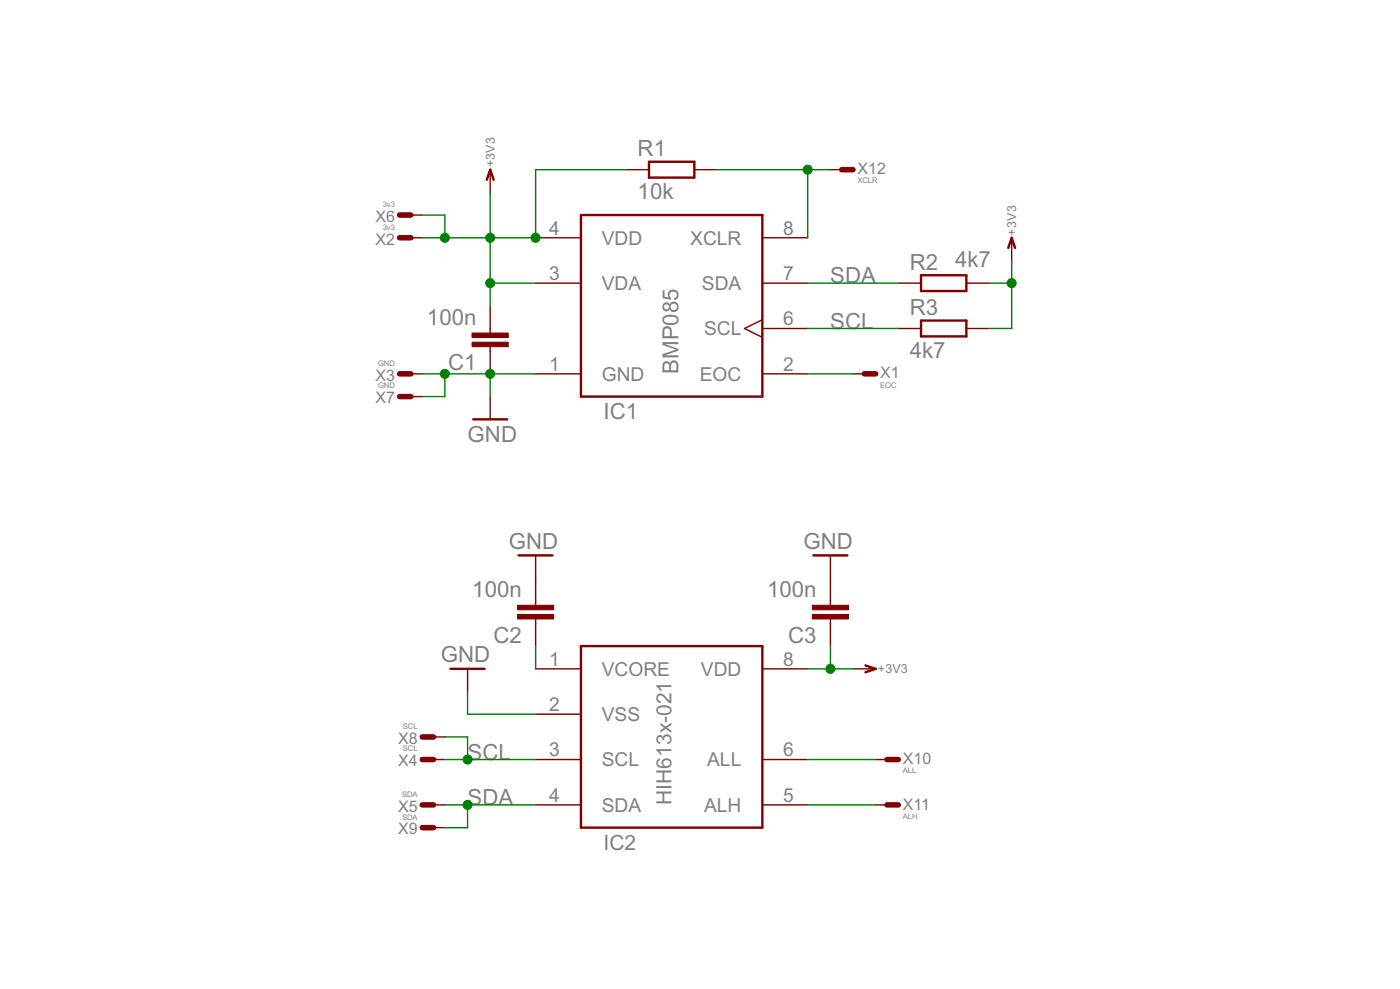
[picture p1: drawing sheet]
<?xml version="1.0" encoding="utf-8"?>
<!DOCTYPE eagle SYSTEM "eagle.dtd">
<eagle version="6.2">
<drawing>
<settings>
<setting alwaysvectorfont="no"/>
<setting verticaltext="up"/>
</settings>
<grid distance="0.1" unitdist="inch" unit="inch" style="lines" multiple="1" display="no" altdistance="0.01" altunitdist="inch" altunit="inch"/>
<schematic xreflabel="%F%N/%S.%C%R" xrefpart="/%S.%C%R">
<libraries>
<library name="Sensors">
<symbols>
<symbol name="BMP085">
<pin name="GND" x="-15.24" y="-7.62" length="middle" direction="in"/>
<pin name="VDA" x="-15.24" y="2.54" length="middle" direction="in"/>
<pin name="VDD" x="-15.24" y="7.62" length="middle" direction="in"/>
<pin name="XCLR" x="15.24" y="7.62" length="middle" direction="in" rot="R180"/>
<pin name="SDA" x="15.24" y="2.54" length="middle" rot="R180"/>
<pin name="SCL" x="15.24" y="-2.54" length="middle" direction="in" function="clk" rot="R180"/>
<pin name="EOC" x="15.24" y="-7.62" length="middle" direction="out" rot="R180"/>
<wire x1="-10.16" y1="10.16" x2="10.16" y2="10.16" width="0.254" layer="94"/>
<wire x1="10.16" y1="10.16" x2="10.16" y2="-10.16" width="0.254" layer="94"/>
<wire x1="10.16" y1="-10.16" x2="-10.16" y2="-10.16" width="0.254" layer="94"/>
<wire x1="-10.16" y1="-10.16" x2="-10.16" y2="10.16" width="0.254" layer="94"/>
<text x="-7.62" y="-12.7" size="1.778" layer="95">&gt;NAME</text>
<text x="0.762" y="-7.62" size="1.778" layer="96" rot="R90">&gt;VALUE</text>
</symbol>
<symbol name="HIH613X">
<pin name="VCORE" x="-15.24" y="7.62" length="middle"/>
<pin name="VSS" x="-15.24" y="2.54" length="middle"/>
<pin name="SCL" x="-15.24" y="-2.54" length="middle"/>
<pin name="SDA" x="-15.24" y="-7.62" length="middle"/>
<pin name="ALH" x="15.24" y="-7.62" length="middle" rot="R180"/>
<pin name="ALL" x="15.24" y="-2.54" length="middle" rot="R180"/>
<pin name="VDD" x="15.24" y="7.62" length="middle" rot="R180"/>
<wire x1="-10.16" y1="10.16" x2="10.16" y2="10.16" width="0.254" layer="94"/>
<wire x1="10.16" y1="10.16" x2="10.16" y2="-10.16" width="0.254" layer="94"/>
<wire x1="10.16" y1="-10.16" x2="-10.16" y2="-10.16" width="0.254" layer="94"/>
<wire x1="-10.16" y1="-10.16" x2="-10.16" y2="10.16" width="0.254" layer="94"/>
<text x="-7.62" y="-12.7" size="1.6764" layer="95">&gt;NAME</text>
<text x="0" y="-7.62" size="1.6764" layer="96" rot="R90">&gt;VALUE</text>
</symbol>
</symbols>
<devicesets>
<deviceset name="BMP085" prefix="IC">
<gates>
<gate name="G$1" symbol="BMP085" x="0" y="0"/>
</gates>
<devices>
<device name="" package="LCC8">
<connects>
<connect gate="G$1" pin="EOC" pad="2"/>
<connect gate="G$1" pin="GND" pad="1"/>
<connect gate="G$1" pin="SCL" pad="6"/>
<connect gate="G$1" pin="SDA" pad="7"/>
<connect gate="G$1" pin="VDA" pad="3"/>
<connect gate="G$1" pin="VDD" pad="4"/>
<connect gate="G$1" pin="XCLR" pad="8"/>
</connects>
<technologies>
<technology name=""/>
</technologies>
</device>
</devices>
</deviceset>
<deviceset name="HIH613X" prefix="IC" uservalue="yes">
<gates>
<gate name="G$1" symbol="HIH613X" x="0" y="0"/>
</gates>
<devices>
<device name="" package="SO8">
<connects>
<connect gate="G$1" pin="ALH" pad="5"/>
<connect gate="G$1" pin="ALL" pad="6"/>
<connect gate="G$1" pin="SCL" pad="3"/>
<connect gate="G$1" pin="SDA" pad="4"/>
<connect gate="G$1" pin="VCORE" pad="1"/>
<connect gate="G$1" pin="VDD" pad="8"/>
<connect gate="G$1" pin="VSS" pad="2"/>
</connects>
<technologies>
<technology name=""/>
</technologies>
</device>
</devices>
</deviceset>
</devicesets>
</library>
<library name="RCL">
<symbols>
<symbol name="C-EU">
<wire x1="0" y1="0" x2="0" y2="-0.508" width="0.1524" layer="94"/>
<wire x1="0" y1="-2.54" x2="0" y2="-2.032" width="0.1524" layer="94"/>
<text x="1.524" y="0.381" size="1.778" layer="95">&gt;NAME</text>
<text x="1.524" y="-4.699" size="1.778" layer="96">&gt;VALUE</text>
<rectangle x1="-2.032" y1="-2.032" x2="2.032" y2="-1.524" layer="94"/>
<rectangle x1="-2.032" y1="-1.016" x2="2.032" y2="-0.508" layer="94"/>
<pin name="1" x="0" y="2.54" visible="off" length="short" direction="pas" swaplevel="1" rot="R270"/>
<pin name="2" x="0" y="-5.08" visible="off" length="short" direction="pas" swaplevel="1" rot="R90"/>
</symbol>
<symbol name="R-EU">
<wire x1="-2.54" y1="-0.889" x2="2.54" y2="-0.889" width="0.254" layer="94"/>
<wire x1="2.54" y1="0.889" x2="-2.54" y2="0.889" width="0.254" layer="94"/>
<wire x1="2.54" y1="-0.889" x2="2.54" y2="0.889" width="0.254" layer="94"/>
<wire x1="-2.54" y1="-0.889" x2="-2.54" y2="0.889" width="0.254" layer="94"/>
<text x="-3.81" y="1.4986" size="1.778" layer="95">&gt;NAME</text>
<text x="-3.81" y="-3.302" size="1.778" layer="96">&gt;VALUE</text>
<pin name="2" x="5.08" y="0" visible="off" length="short" direction="pas" swaplevel="1" rot="R180"/>
<pin name="1" x="-5.08" y="0" visible="off" length="short" direction="pas" swaplevel="1"/>
</symbol>
</symbols>
<devicesets>
<deviceset name="C" prefix="C" uservalue="yes">
<gates>
<gate name="1" symbol="C-EU" x="0" y="0"/>
</gates>
<devices>
<device name="C0402" package="C0402">
<connects>
<connect gate="1" pin="1" pad="1"/>
<connect gate="1" pin="2" pad="2"/>
</connects>
<technologies>
<technology name=""/>
</technologies>
</device>
<device name="C0603" package="C0603">
<connects>
<connect gate="1" pin="1" pad="1"/>
<connect gate="1" pin="2" pad="2"/>
</connects>
<technologies>
<technology name=""/>
</technologies>
</device>
<device name="C0805" package="C0805">
<connects>
<connect gate="1" pin="1" pad="1"/>
<connect gate="1" pin="2" pad="2"/>
</connects>
<technologies>
<technology name=""/>
</technologies>
</device>
<device name="C1206" package="C1206">
<connects>
<connect gate="1" pin="1" pad="1"/>
<connect gate="1" pin="2" pad="2"/>
</connects>
<technologies>
<technology name=""/>
</technologies>
</device>
<device name="C1210" package="C1210">
<connects>
<connect gate="1" pin="1" pad="1"/>
<connect gate="1" pin="2" pad="2"/>
</connects>
<technologies>
<technology name=""/>
</technologies>
</device>
<device name="C1608" package="C1608">
<connects>
<connect gate="1" pin="1" pad="1"/>
<connect gate="1" pin="2" pad="2"/>
</connects>
<technologies>
<technology name=""/>
</technologies>
</device>
<device name="C1812" package="C1812">
<connects>
<connect gate="1" pin="1" pad="1"/>
<connect gate="1" pin="2" pad="2"/>
</connects>
<technologies>
<technology name=""/>
</technologies>
</device>
<device name="C1825" package="C1825">
<connects>
<connect gate="1" pin="1" pad="1"/>
<connect gate="1" pin="2" pad="2"/>
</connects>
<technologies>
<technology name=""/>
</technologies>
</device>
<device name="C2012" package="C2012">
<connects>
<connect gate="1" pin="1" pad="1"/>
<connect gate="1" pin="2" pad="2"/>
</connects>
<technologies>
<technology name=""/>
</technologies>
</device>
<device name="C3216" package="C3216">
<connects>
<connect gate="1" pin="1" pad="1"/>
<connect gate="1" pin="2" pad="2"/>
</connects>
<technologies>
<technology name=""/>
</technologies>
</device>
<device name="C3225" package="C3225">
<connects>
<connect gate="1" pin="1" pad="1"/>
<connect gate="1" pin="2" pad="2"/>
</connects>
<technologies>
<technology name=""/>
</technologies>
</device>
<device name="C4532" package="C4532">
<connects>
<connect gate="1" pin="1" pad="1"/>
<connect gate="1" pin="2" pad="2"/>
</connects>
<technologies>
<technology name=""/>
</technologies>
</device>
<device name="C4564" package="C4564">
<connects>
<connect gate="1" pin="1" pad="1"/>
<connect gate="1" pin="2" pad="2"/>
</connects>
<technologies>
<technology name=""/>
</technologies>
</device>
<device name="C0201" package="C0201">
<connects>
<connect gate="1" pin="1" pad="1"/>
<connect gate="1" pin="2" pad="2"/>
</connects>
<technologies>
<technology name=""/>
</technologies>
</device>
<device name="0402" package="0402">
<connects>
<connect gate="1" pin="1" pad="1"/>
<connect gate="1" pin="2" pad="2"/>
</connects>
<technologies>
<technology name=""/>
</technologies>
</device>
<device name="0603" package="0603">
<connects>
<connect gate="1" pin="1" pad="1"/>
<connect gate="1" pin="2" pad="2"/>
</connects>
<technologies>
<technology name=""/>
</technologies>
</device>
<device name="0805" package="0805">
<connects>
<connect gate="1" pin="1" pad="1"/>
<connect gate="1" pin="2" pad="2"/>
</connects>
<technologies>
<technology name=""/>
</technologies>
</device>
<device name="1206" package="1206">
<connects>
<connect gate="1" pin="1" pad="1"/>
<connect gate="1" pin="2" pad="2"/>
</connects>
<technologies>
<technology name=""/>
</technologies>
</device>
<device name="373275" package="MKT373_27,5">
<connects>
<connect gate="1" pin="1" pad="1"/>
<connect gate="1" pin="2" pad="2"/>
</connects>
<technologies>
<technology name=""/>
</technologies>
</device>
<device name="C225" package="C225-087X268">
<connects>
<connect gate="1" pin="1" pad="1"/>
<connect gate="1" pin="2" pad="2"/>
</connects>
<technologies>
<technology name=""/>
</technologies>
</device>
</devices>
</deviceset>
<deviceset name="R" prefix="R" uservalue="yes">
<gates>
<gate name="G$1" symbol="R-EU" x="0" y="0"/>
</gates>
<devices>
<device name="R0402" package="R0402">
<connects>
<connect gate="G$1" pin="1" pad="1"/>
<connect gate="G$1" pin="2" pad="2"/>
</connects>
<technologies>
<technology name=""/>
</technologies>
</device>
<device name="R0603" package="R0603">
<connects>
<connect gate="G$1" pin="1" pad="1"/>
<connect gate="G$1" pin="2" pad="2"/>
</connects>
<technologies>
<technology name=""/>
</technologies>
</device>
<device name="R0805" package="R0805">
<connects>
<connect gate="G$1" pin="1" pad="1"/>
<connect gate="G$1" pin="2" pad="2"/>
</connects>
<technologies>
<technology name=""/>
</technologies>
</device>
<device name="R0805W" package="R0805W">
<connects>
<connect gate="G$1" pin="1" pad="1"/>
<connect gate="G$1" pin="2" pad="2"/>
</connects>
<technologies>
<technology name=""/>
</technologies>
</device>
<device name="R1005" package="R1005">
<connects>
<connect gate="G$1" pin="1" pad="1"/>
<connect gate="G$1" pin="2" pad="2"/>
</connects>
<technologies>
<technology name=""/>
</technologies>
</device>
<device name="R1206" package="R1206">
<connects>
<connect gate="G$1" pin="1" pad="1"/>
<connect gate="G$1" pin="2" pad="2"/>
</connects>
<technologies>
<technology name=""/>
</technologies>
</device>
<device name="R1206W" package="R1206W">
<connects>
<connect gate="G$1" pin="1" pad="1"/>
<connect gate="G$1" pin="2" pad="2"/>
</connects>
<technologies>
<technology name=""/>
</technologies>
</device>
<device name="R1210" package="R1210">
<connects>
<connect gate="G$1" pin="1" pad="1"/>
<connect gate="G$1" pin="2" pad="2"/>
</connects>
<technologies>
<technology name=""/>
</technologies>
</device>
<device name="R1210W" package="R1210W">
<connects>
<connect gate="G$1" pin="1" pad="1"/>
<connect gate="G$1" pin="2" pad="2"/>
</connects>
<technologies>
<technology name=""/>
</technologies>
</device>
<device name="R2010" package="R2010">
<connects>
<connect gate="G$1" pin="1" pad="1"/>
<connect gate="G$1" pin="2" pad="2"/>
</connects>
<technologies>
<technology name=""/>
</technologies>
</device>
<device name="R2010W" package="R2010W">
<connects>
<connect gate="G$1" pin="1" pad="1"/>
<connect gate="G$1" pin="2" pad="2"/>
</connects>
<technologies>
<technology name=""/>
</technologies>
</device>
<device name="R2012" package="R2012">
<connects>
<connect gate="G$1" pin="1" pad="1"/>
<connect gate="G$1" pin="2" pad="2"/>
</connects>
<technologies>
<technology name=""/>
</technologies>
</device>
<device name="R2012W" package="R2012W">
<connects>
<connect gate="G$1" pin="1" pad="1"/>
<connect gate="G$1" pin="2" pad="2"/>
</connects>
<technologies>
<technology name=""/>
</technologies>
</device>
<device name="R2512" package="R2512">
<connects>
<connect gate="G$1" pin="1" pad="1"/>
<connect gate="G$1" pin="2" pad="2"/>
</connects>
<technologies>
<technology name=""/>
</technologies>
</device>
<device name="R2512W" package="R2512W">
<connects>
<connect gate="G$1" pin="1" pad="1"/>
<connect gate="G$1" pin="2" pad="2"/>
</connects>
<technologies>
<technology name=""/>
</technologies>
</device>
<device name="R3216" package="R3216">
<connects>
<connect gate="G$1" pin="1" pad="1"/>
<connect gate="G$1" pin="2" pad="2"/>
</connects>
<technologies>
<technology name=""/>
</technologies>
</device>
<device name="R3216W" package="R3216W">
<connects>
<connect gate="G$1" pin="1" pad="1"/>
<connect gate="G$1" pin="2" pad="2"/>
</connects>
<technologies>
<technology name=""/>
</technologies>
</device>
<device name="R3225" package="R3225">
<connects>
<connect gate="G$1" pin="1" pad="1"/>
<connect gate="G$1" pin="2" pad="2"/>
</connects>
<technologies>
<technology name=""/>
</technologies>
</device>
<device name="R3225W" package="R3225W">
<connects>
<connect gate="G$1" pin="1" pad="1"/>
<connect gate="G$1" pin="2" pad="2"/>
</connects>
<technologies>
<technology name=""/>
</technologies>
</device>
<device name="R0201" package="R0201">
<connects>
<connect gate="G$1" pin="1" pad="1"/>
<connect gate="G$1" pin="2" pad="2"/>
</connects>
<technologies>
<technology name=""/>
</technologies>
</device>
<device name="0603" package="0603">
<connects>
<connect gate="G$1" pin="1" pad="1"/>
<connect gate="G$1" pin="2" pad="2"/>
</connects>
<technologies>
<technology name=""/>
</technologies>
</device>
<device name="0805" package="0805">
<connects>
<connect gate="G$1" pin="1" pad="1"/>
<connect gate="G$1" pin="2" pad="2"/>
</connects>
<technologies>
<technology name=""/>
</technologies>
</device>
<device name="1206" package="1206">
<connects>
<connect gate="G$1" pin="1" pad="1"/>
<connect gate="G$1" pin="2" pad="2"/>
</connects>
<technologies>
<technology name=""/>
</technologies>
</device>
<device name="0402" package="0402">
<connects>
<connect gate="G$1" pin="1" pad="1"/>
<connect gate="G$1" pin="2" pad="2"/>
</connects>
<technologies>
<technology name=""/>
</technologies>
</device>
</devices>
</deviceset>
</devicesets>
</library>
<library name="supply1">
<symbols>
<symbol name="GND">
<wire x1="-1.905" y1="0" x2="1.905" y2="0" width="0.254" layer="94"/>
<text x="-2.54" y="-2.54" size="1.778" layer="96">&gt;VALUE</text>
<pin name="GND" x="0" y="2.54" visible="off" length="short" direction="sup" rot="R270"/>
</symbol>
<symbol name="+3V3">
<wire x1="0.381" y1="-1.143" x2="0" y2="0" width="0.254" layer="94"/>
<wire x1="0" y1="0" x2="-0.381" y2="-1.143" width="0.254" layer="94"/>
<text x="0.508" y="0.254" size="1.016" layer="96" rot="R90">&gt;VALUE</text>
<pin name="+3V3" x="0" y="-2.54" visible="off" length="short" direction="sup" rot="R90"/>
</symbol>
</symbols>
<devicesets>
<deviceset name="GND" prefix="GND">
<gates>
<gate name="1" symbol="GND" x="0" y="0"/>
</gates>
<devices>
<device name="">
<technologies>
<technology name=""/>
</technologies>
</device>
</devices>
</deviceset>
<deviceset name="+3V3" prefix="+3V3">
<gates>
<gate name="G$1" symbol="+3V3" x="0" y="0"/>
</gates>
<devices>
<device name="">
<technologies>
<technology name=""/>
</technologies>
</device>
</devices>
</deviceset>
</devicesets>
</library>
<library name="Conn">
<symbols>
<symbol name="MV">
<wire x1="1.27" y1="0" x2="0" y2="0" width="0.6096" layer="94"/>
<text x="-0.508" y="0.508" size="1.27" layer="95" rot="R180">&gt;NAME</text>
<text x="-0.508" y="1.524" size="0.6096" layer="96" rot="R180">&gt;VALUE</text>
<pin name="S" x="2.54" y="0" visible="off" length="short" direction="pas" rot="R180"/>
</symbol>
</symbols>
<devicesets>
<deviceset name="WIREPAD" prefix="X" uservalue="yes">
<gates>
<gate name="1" symbol="MV" x="0" y="0"/>
</gates>
<devices>
<device name="T1.6/0.6" package="T1.6/0.6">
<connects>
<connect gate="1" pin="S" pad="1"/>
</connects>
<technologies>
<technology name=""/>
</technologies>
</device>
<device name="T1.6/0.9" package="T1.6/0.9">
<connects>
<connect gate="1" pin="S" pad="1"/>
</connects>
<technologies>
<technology name=""/>
</technologies>
</device>
<device name="T2.15/1.0" package="T2.15/1.0">
<connects>
<connect gate="1" pin="S" pad="1"/>
</connects>
<technologies>
<technology name=""/>
</technologies>
</device>
<device name="T2.54/0.8" package="T2.54/0.8">
<connects>
<connect gate="1" pin="S" pad="1"/>
</connects>
<technologies>
<technology name=""/>
</technologies>
</device>
<device name="T2.54/0.9" package="T2.54/0.9">
<connects>
<connect gate="1" pin="S" pad="1"/>
</connects>
<technologies>
<technology name=""/>
</technologies>
</device>
<device name="T2.54/1.0" package="T2.54/1.0">
<connects>
<connect gate="1" pin="S" pad="1"/>
</connects>
<technologies>
<technology name=""/>
</technologies>
</device>
<device name="T2.54/1.1" package="T2.54/1.1">
<connects>
<connect gate="1" pin="S" pad="1"/>
</connects>
<technologies>
<technology name=""/>
</technologies>
</device>
<device name="T3.17/1.1" package="T3.17/1.1">
<connects>
<connect gate="1" pin="S" pad="1"/>
</connects>
<technologies>
<technology name=""/>
</technologies>
</device>
<device name="T3.17/1.2" package="T3.17/1.2">
<connects>
<connect gate="1" pin="S" pad="1"/>
</connects>
<technologies>
<technology name=""/>
</technologies>
</device>
<device name="T3.17/1.3" package="T3.17/1.3">
<connects>
<connect gate="1" pin="S" pad="1"/>
</connects>
<technologies>
<technology name=""/>
</technologies>
</device>
<device name="T3.81/1.1" package="T3.81/1.1">
<connects>
<connect gate="1" pin="S" pad="1"/>
</connects>
<technologies>
<technology name=""/>
</technologies>
</device>
<device name="T3.81/1.3" package="T3.81/1.3">
<connects>
<connect gate="1" pin="S" pad="1"/>
</connects>
<technologies>
<technology name=""/>
</technologies>
</device>
<device name="T3.81/1.4" package="T3.81/1.4">
<connects>
<connect gate="1" pin="S" pad="1"/>
</connects>
<technologies>
<technology name=""/>
</technologies>
</device>
<device name="T4.16/1.6" package="T4.16/1.6">
<connects>
<connect gate="1" pin="S" pad="1"/>
</connects>
<technologies>
<technology name=""/>
</technologies>
</device>
<device name="S5.0/1.8" package="S5.0/1.8">
<connects>
<connect gate="1" pin="S" pad="1"/>
</connects>
<technologies>
<technology name=""/>
</technologies>
</device>
<device name="S5.08/2.54" package="S5.08/2.54">
<connects>
<connect gate="1" pin="S" pad="1"/>
</connects>
<technologies>
<technology name=""/>
</technologies>
</device>
<device name="S2.54/1.27" package="S2.54/1.27">
<connects>
<connect gate="1" pin="S" pad="1"/>
</connects>
<technologies>
<technology name=""/>
</technologies>
</device>
<device name="T1.8/1.0" package="T1.8/1.0">
<connects>
<connect gate="1" pin="S" pad="1"/>
</connects>
<technologies>
<technology name=""/>
</technologies>
</device>
<device name="T1.0/0.6" package="T1.0/0.6">
<connects>
<connect gate="1" pin="S" pad="1"/>
</connects>
<technologies>
<technology name=""/>
</technologies>
</device>
<device name="T1.02/0.5L" package="T1.02/0.5L">
<connects>
<connect gate="1" pin="S" pad="1"/>
</connects>
<technologies>
<technology name=""/>
</technologies>
</device>
<device name="T1.4/0.7L" package="T1.4/0.7L">
<connects>
<connect gate="1" pin="S" pad="1"/>
</connects>
<technologies>
<technology name=""/>
</technologies>
</device>
<device name="T1.6/0.8L" package="T1.6/0.8L">
<connects>
<connect gate="1" pin="S" pad="P$1"/>
</connects>
<technologies>
<technology name=""/>
</technologies>
</device>
<device name="R" package="S1.27R">
<connects>
<connect gate="1" pin="S" pad="1"/>
</connects>
<technologies>
<technology name=""/>
</technologies>
</device>
<device name="S2.0/1.5" package="S2.0/1.5">
<connects>
<connect gate="1" pin="S" pad="1"/>
</connects>
<technologies>
<technology name=""/>
</technologies>
</device>
<device name="S2.0/0.8" package="S2.0/0.8">
<connects>
<connect gate="1" pin="S" pad="P$1"/>
</connects>
<technologies>
<technology name=""/>
</technologies>
</device>
<device name="S1.6/0.8" package="S1.6/0.8">
<connects>
<connect gate="1" pin="S" pad="W"/>
</connects>
<technologies>
<technology name=""/>
</technologies>
</device>
<device name="S2.0/1.0" package="S2.0/1.0">
<connects>
<connect gate="1" pin="S" pad="1"/>
</connects>
<technologies>
<technology name=""/>
</technologies>
</device>
<device name="S3.5/1.0" package="S3.5/1.0">
<connects>
<connect gate="1" pin="S" pad="1"/>
</connects>
<technologies>
<technology name=""/>
</technologies>
</device>
<device name="T4.3/8" package="T4.3/8">
<connects>
<connect gate="1" pin="S" pad="P$1"/>
</connects>
<technologies>
<technology name=""/>
</technologies>
</device>
<device name="T2.3/1.5" package="T2.3/1.5">
<connects>
<connect gate="1" pin="S" pad="P$1"/>
</connects>
<technologies>
<technology name=""/>
</technologies>
</device>
<device name="T2.0/1.2" package="T2.0/1.2">
<connects>
<connect gate="1" pin="S" pad="P$1"/>
</connects>
<technologies>
<technology name=""/>
</technologies>
</device>
</devices>
</deviceset>
</devicesets>
</library>
</libraries>
<attributes>
</attributes>
<variantdefs>
</variantdefs>
<classes>
<class number="0" name="default" width="0" drill="0">
</class>
</classes>
<parts>
<part name="IC1" library="Sensors" deviceset="BMP085" device=""/>
<part name="IC2" library="Sensors" deviceset="HIH613X" device="" value="HIH613x-021"/>
<part name="C1" library="RCL" deviceset="C" device="0603" value="100n"/>
<part name="GND1" library="supply1" deviceset="GND" device=""/>
<part name="+3V1" library="supply1" deviceset="+3V3" device=""/>
<part name="C2" library="RCL" deviceset="C" device="0603" value="100n"/>
<part name="GND2" library="supply1" deviceset="GND" device=""/>
<part name="GND3" library="supply1" deviceset="GND" device=""/>
<part name="C3" library="RCL" deviceset="C" device="0603" value="100n"/>
<part name="+3V2" library="supply1" deviceset="+3V3" device=""/>
<part name="GND4" library="supply1" deviceset="GND" device=""/>
<part name="R1" library="RCL" deviceset="R" device="0603" value="10k"/>
<part name="R2" library="RCL" deviceset="R" device="0603" value="4k7"/>
<part name="R3" library="RCL" deviceset="R" device="0603" value="4k7"/>
<part name="+3V3" library="supply1" deviceset="+3V3" device=""/>
<part name="X1" library="Conn" deviceset="WIREPAD" device="R" value="EOC"/>
<part name="X2" library="Conn" deviceset="WIREPAD" device="T1.6/0.9" value="3v3"/>
<part name="X3" library="Conn" deviceset="WIREPAD" device="T1.6/0.9" value="GND"/>
<part name="X4" library="Conn" deviceset="WIREPAD" device="T1.6/0.9" value="GND"/>
<part name="X5" library="Conn" deviceset="WIREPAD" device="T1.6/0.9" value="GND"/>
<part name="X6" library="Conn" deviceset="WIREPAD" device="T1.6/0.9" value="3v3"/>
<part name="X7" library="Conn" deviceset="WIREPAD" device="T1.6/0.9" value="GND"/>
<part name="X8" library="Conn" deviceset="WIREPAD" device="T1.6/0.9" value="GND"/>
<part name="X9" library="Conn" deviceset="WIREPAD" device="T1.6/0.9" value="GND"/>
<part name="X10" library="Conn" deviceset="WIREPAD" device="R" value="ALL"/>
<part name="X11" library="Conn" deviceset="WIREPAD" device="R" value="ALH"/>
<part name="X12" library="Conn" deviceset="WIREPAD" device="R" value="XCLR"/>
</parts>
<sheets>
<sheet>
<plain>
</plain>
<instances>
<instance part="IC1" gate="G$1" x="55.88" y="58.42"/>
<instance part="IC2" gate="G$1" x="55.88" y="10.16"/>
<instance part="C1" gate="1" x="35.56" y="53.34" rot="R180"/>
<instance part="GND1" gate="1" x="35.56" y="45.72"/>
<instance part="+3V1" gate="G$1" x="35.56" y="73.66"/>
<instance part="C2" gate="1" x="40.64" y="22.86" rot="R180"/>
<instance part="GND2" gate="1" x="40.64" y="30.48" rot="R180"/>
<instance part="GND3" gate="1" x="33.02" y="17.78" rot="R180"/>
<instance part="C3" gate="1" x="73.66" y="22.86" rot="R180"/>
<instance part="+3V2" gate="G$1" x="78.74" y="17.78" rot="R270"/>
<instance part="GND4" gate="1" x="73.66" y="30.48" rot="R180"/>
<instance part="R1" gate="G$1" x="55.88" y="73.66"/>
<instance part="R2" gate="G$1" x="86.36" y="60.96" smashed="yes">
<attribute name="NAME" x="82.55" y="62.4586" size="1.778" layer="95"/>
<attribute name="VALUE" x="87.63" y="62.738" size="1.778" layer="96"/>
</instance>
<instance part="R3" gate="G$1" x="86.36" y="55.88"/>
<instance part="+3V3" gate="G$1" x="93.98" y="66.04"/>
<instance part="X1" gate="1" x="78.74" y="50.8" rot="R180"/>
<instance part="X2" gate="1" x="25.4" y="66.04"/>
<instance part="X3" gate="1" x="25.4" y="50.8"/>
<instance part="X4" gate="1" x="27.94" y="7.62"/>
<instance part="X5" gate="1" x="27.94" y="2.54"/>
<instance part="X6" gate="1" x="25.4" y="68.58"/>
<instance part="X7" gate="1" x="25.4" y="48.26"/>
<instance part="X8" gate="1" x="27.94" y="10.16"/>
<instance part="X9" gate="1" x="27.94" y="0"/>
<instance part="X10" gate="1" x="81.28" y="7.62" rot="R180"/>
<instance part="X11" gate="1" x="81.28" y="2.54" rot="R180"/>
<instance part="X12" gate="1" x="76.2" y="73.66" rot="R180"/>
</instances>
<busses>
</busses>
<nets>
<net name="GND" class="0">
<segment>
<pinref part="IC1" gate="G$1" pin="GND"/>
<pinref part="C1" gate="1" pin="1"/>
<wire x1="40.64" y1="50.8" x2="35.56" y2="50.8" width="0.1524" layer="91"/>
<pinref part="GND1" gate="1" pin="GND"/>
<wire x1="35.56" y1="48.26" x2="35.56" y2="50.8" width="0.1524" layer="91"/>
<junction x="35.56" y="50.8"/>
<pinref part="X3" gate="1" pin="S"/>
<wire x1="27.94" y1="50.8" x2="30.48" y2="50.8" width="0.1524" layer="91"/>
<pinref part="X7" gate="1" pin="S"/>
<wire x1="30.48" y1="50.8" x2="35.56" y2="50.8" width="0.1524" layer="91"/>
<wire x1="27.94" y1="48.26" x2="30.48" y2="48.26" width="0.1524" layer="91"/>
<wire x1="30.48" y1="48.26" x2="30.48" y2="50.8" width="0.1524" layer="91"/>
<junction x="30.48" y="50.8"/>
</segment>
<segment>
<pinref part="C2" gate="1" pin="2"/>
<pinref part="GND2" gate="1" pin="GND"/>
</segment>
<segment>
<pinref part="IC2" gate="G$1" pin="VSS"/>
<pinref part="GND3" gate="1" pin="GND"/>
<wire x1="40.64" y1="12.7" x2="33.02" y2="12.7" width="0.1524" layer="91"/>
<wire x1="33.02" y1="12.7" x2="33.02" y2="15.24" width="0.1524" layer="91"/>
</segment>
<segment>
<pinref part="C3" gate="1" pin="2"/>
<pinref part="GND4" gate="1" pin="GND"/>
</segment>
</net>
<net name="+3V3" class="0">
<segment>
<pinref part="C1" gate="1" pin="2"/>
<wire x1="35.56" y1="58.42" x2="35.56" y2="60.96" width="0.1524" layer="91"/>
<pinref part="IC1" gate="G$1" pin="VDA"/>
<wire x1="35.56" y1="60.96" x2="40.64" y2="60.96" width="0.1524" layer="91"/>
<pinref part="IC1" gate="G$1" pin="VDD"/>
<wire x1="40.64" y1="66.04" x2="35.56" y2="66.04" width="0.1524" layer="91"/>
<wire x1="35.56" y1="66.04" x2="35.56" y2="60.96" width="0.1524" layer="91"/>
<pinref part="+3V1" gate="G$1" pin="+3V3"/>
<wire x1="35.56" y1="71.12" x2="35.56" y2="66.04" width="0.1524" layer="91"/>
<junction x="35.56" y="66.04"/>
<junction x="35.56" y="60.96"/>
<pinref part="R1" gate="G$1" pin="1"/>
<wire x1="50.8" y1="73.66" x2="40.64" y2="73.66" width="0.1524" layer="91"/>
<wire x1="40.64" y1="73.66" x2="40.64" y2="66.04" width="0.1524" layer="91"/>
<junction x="40.64" y="66.04"/>
<pinref part="X2" gate="1" pin="S"/>
<wire x1="27.94" y1="66.04" x2="30.48" y2="66.04" width="0.1524" layer="91"/>
<pinref part="X6" gate="1" pin="S"/>
<wire x1="30.48" y1="66.04" x2="35.56" y2="66.04" width="0.1524" layer="91"/>
<wire x1="27.94" y1="68.58" x2="30.48" y2="68.58" width="0.1524" layer="91"/>
<wire x1="30.48" y1="68.58" x2="30.48" y2="66.04" width="0.1524" layer="91"/>
<junction x="30.48" y="66.04"/>
</segment>
<segment>
<pinref part="C3" gate="1" pin="1"/>
<wire x1="73.66" y1="20.32" x2="73.66" y2="17.78" width="0.1524" layer="91"/>
<pinref part="IC2" gate="G$1" pin="VDD"/>
<wire x1="73.66" y1="17.78" x2="71.12" y2="17.78" width="0.1524" layer="91"/>
<pinref part="+3V2" gate="G$1" pin="+3V3"/>
<wire x1="76.2" y1="17.78" x2="73.66" y2="17.78" width="0.1524" layer="91"/>
<junction x="73.66" y="17.78"/>
</segment>
<segment>
<pinref part="R3" gate="G$1" pin="2"/>
<pinref part="+3V3" gate="G$1" pin="+3V3"/>
<wire x1="91.44" y1="55.88" x2="93.98" y2="55.88" width="0.1524" layer="91"/>
<wire x1="93.98" y1="55.88" x2="93.98" y2="60.96" width="0.1524" layer="91"/>
<pinref part="R2" gate="G$1" pin="2"/>
<wire x1="93.98" y1="60.96" x2="93.98" y2="63.5" width="0.1524" layer="91"/>
<wire x1="91.44" y1="60.96" x2="93.98" y2="60.96" width="0.1524" layer="91"/>
<junction x="93.98" y="60.96"/>
</segment>
</net>
<net name="SDA" class="0">
<segment>
<pinref part="IC1" gate="G$1" pin="SDA"/>
<wire x1="71.12" y1="60.96" x2="81.28" y2="60.96" width="0.1524" layer="91"/>
<label x="73.66" y="60.96" size="1.778" layer="95"/>
<pinref part="R2" gate="G$1" pin="1"/>
</segment>
<segment>
<pinref part="IC2" gate="G$1" pin="SDA"/>
<wire x1="40.64" y1="2.54" x2="33.02" y2="2.54" width="0.1524" layer="91"/>
<label x="33.02" y="2.54" size="1.778" layer="95"/>
<pinref part="X5" gate="1" pin="S"/>
<pinref part="X9" gate="1" pin="S"/>
<wire x1="33.02" y1="2.54" x2="30.48" y2="2.54" width="0.1524" layer="91"/>
<wire x1="30.48" y1="0" x2="33.02" y2="0" width="0.1524" layer="91"/>
<wire x1="33.02" y1="0" x2="33.02" y2="2.54" width="0.1524" layer="91"/>
<junction x="33.02" y="2.54"/>
</segment>
</net>
<net name="SCL" class="0">
<segment>
<pinref part="IC1" gate="G$1" pin="SCL"/>
<wire x1="71.12" y1="55.88" x2="81.28" y2="55.88" width="0.1524" layer="91"/>
<label x="73.66" y="55.88" size="1.778" layer="95"/>
<pinref part="R3" gate="G$1" pin="1"/>
</segment>
<segment>
<pinref part="IC2" gate="G$1" pin="SCL"/>
<wire x1="40.64" y1="7.62" x2="33.02" y2="7.62" width="0.1524" layer="91"/>
<label x="33.02" y="7.62" size="1.778" layer="95"/>
<pinref part="X4" gate="1" pin="S"/>
<pinref part="X8" gate="1" pin="S"/>
<wire x1="33.02" y1="7.62" x2="30.48" y2="7.62" width="0.1524" layer="91"/>
<wire x1="30.48" y1="10.16" x2="33.02" y2="10.16" width="0.1524" layer="91"/>
<wire x1="33.02" y1="10.16" x2="33.02" y2="7.62" width="0.1524" layer="91"/>
<junction x="33.02" y="7.62"/>
</segment>
</net>
<net name="N$1" class="0">
<segment>
<pinref part="IC2" gate="G$1" pin="VCORE"/>
<pinref part="C2" gate="1" pin="1"/>
<wire x1="40.64" y1="17.78" x2="40.64" y2="20.32" width="0.1524" layer="91"/>
</segment>
</net>
<net name="XCLR" class="0">
<segment>
<pinref part="R1" gate="G$1" pin="2"/>
<pinref part="IC1" gate="G$1" pin="XCLR"/>
<wire x1="60.96" y1="73.66" x2="71.12" y2="73.66" width="0.1524" layer="91"/>
<wire x1="71.12" y1="73.66" x2="71.12" y2="66.04" width="0.1524" layer="91"/>
<pinref part="X12" gate="1" pin="S"/>
<wire x1="73.66" y1="73.66" x2="71.12" y2="73.66" width="0.1524" layer="91"/>
<junction x="71.12" y="73.66"/>
</segment>
</net>
<net name="EOC" class="0">
<segment>
<pinref part="IC1" gate="G$1" pin="EOC"/>
<pinref part="X1" gate="1" pin="S"/>
<wire x1="76.2" y1="50.8" x2="71.12" y2="50.8" width="0.1524" layer="91"/>
</segment>
</net>
<net name="ALL" class="0">
<segment>
<pinref part="IC2" gate="G$1" pin="ALL"/>
<pinref part="X10" gate="1" pin="S"/>
<wire x1="78.74" y1="7.62" x2="71.12" y2="7.62" width="0.1524" layer="91"/>
</segment>
</net>
<net name="ALH" class="0">
<segment>
<pinref part="IC2" gate="G$1" pin="ALH"/>
<pinref part="X11" gate="1" pin="S"/>
<wire x1="78.74" y1="2.54" x2="71.12" y2="2.54" width="0.1524" layer="91"/>
</segment>
</net>
</nets>
</sheet>
</sheets>
</schematic>
</drawing>
</eagle>
